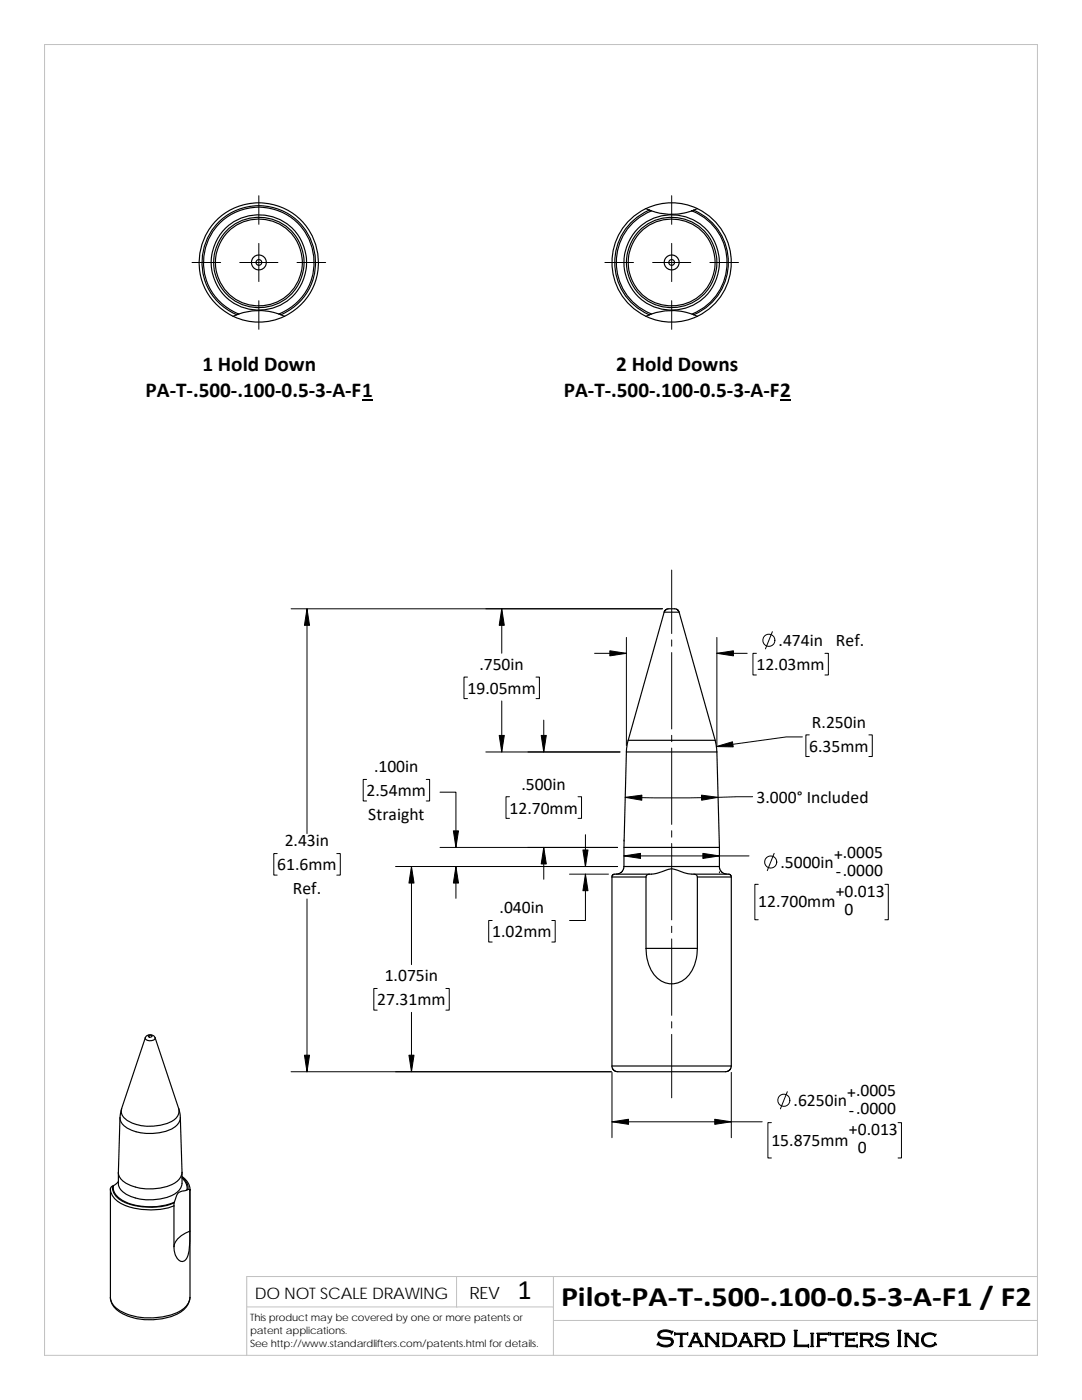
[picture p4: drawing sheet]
<svg xmlns="http://www.w3.org/2000/svg" width="216mm" height="279mm" viewBox="0 0 216 279" stroke-linecap="round" stroke-linejoin="round" font-family="sans-serif">
<path d="M8.9 8.9h198.1v261.6h-198.1zM91.1 254.8v6M110.4 254.8v15.7M207 254.8h-157.8v15.7M49.2 260.8h61.2M110.4 263.5h96.6" fill="none" stroke="#c0c0c0" stroke-width=".2"/>
<g fill="none" stroke="#000" stroke-width=".23">
<path d="M126.1 44.7a11.6 11.6 0 0 1 3.9-2.6 12.7 12.7 0 0 0 8.2 0 11.1 11.1 0 0 1 6.9 10.3 11.1 11.1 0 0 1-7.1 10.3 13.2 13.2 0 0 0-8.1-.1 11.1 11.1 0 0 1-3.8-17.9zM128.9 41.6a11.9 11.9 0 0 0-6.8 10.8 11.9 11.9 0 0 0 6.8 10.7M128.9 41.6l.7 .3a11.3 11.3 0 0 0-6.9 10.5 11.3 11.3 0 0 0 6.9 10.4M128.9 41.6a11.9 11.9 0 0 1 10.2 0M129.6 41.9l.4 .2M138.4 41.9a11.3 11.3 0 0 1 6.9 10.5 11.3 11.3 0 0 1-6.9 10.4M138.4 41.9l-.4 .2M139.1 41.6a11.9 11.9 0 0 1 6.8 10.8 11.9 11.9 0 0 1-6.8 10.7M139.1 41.6l-.7 .3M47.2 62.8a11.3 11.3 0 0 1-4.5-17.3 11.3 11.3 0 0 1 17.9 0 11.3 11.3 0 0 1-4.5 17.3M47.2 62.8l-.7 .3M47.6 62.7l-.4 .1"/>
<path d="M47.6 62.7a12 12 0 0 1 8.1 0M55.6 62.7a11 11 0 0 0 4.8-17 11 11 0 0 0-17.6 0 11 11 0 0 0 4.8 17M55.7 62.7l.4 .1M56.1 62.8l.7 .3a11.9 11.9 0 0 1-10.3 0M56.7 63.1a11.9 11.9 0 0 0 4.2-18.2 11.9 11.9 0 0 0-18.6 .1 11.9 11.9 0 0 0 4.2 18.1M129.6 62.8l-.7 .3M130 62.7l-.4 .1M138 62.7l.4 .1M138.4 62.8l.7 .3a12 12 0 0 1-10.2 0M132.5 122.2h3M132.5 122.2l-7.2 25.5M132.5 122.2l.4-.6 .6-.1h1.4l.4 .3 .2 .4"/>
<path d="M135.5 122.2l7.2 25.5h-17.4M125 150.1l-.5 22.8M125 150.1h18M125.3 147.7l-.3 2.4M142.7 147.7l.3 2.4M143 150.1l.6 19M122.1 175v37.7M122.1 175h6.8M124.5 172.9l-.1 .5-.3 .5-.5 .4-.6 .2M124.5 169.1h19.1M124.5 172.9h19.1M128.9 175a1.01 1.01 0 0 1 1.1-.5l1.1-.2 2.3-.8a3 3 0 0 1 2.5 .4 5.9 5.9 0 0 0 2.6 .6 .62 .62 0 0 1 .6 .5"/>
<path d="M128.9 175v14.3M129.6 174.5h-7.1l-.3 .1-.1 .4M138.4 174.5h7.1l.3 .1 .1 .4M139.1 175v14.3M139.1 175h6.8M143.6 169.1v3.8M143.6 172.9l.1 .6 .3 .6 .6 .3 .5 .1M145.9 175v37.7M128.9 189.3h10.2M128.9 189.3a7.5 7.5 0 0 0 2.9 6.4 4.5 4.5 0 0 0 6.5-2.4l.5-1.3 .3-1.4v-1.3M29 207.1a1.09 1.09 0 0 1 1-.6 1.09 1.09 0 0 1 .9 .6M29 207.1l-4.7 14.2a2.2 2.2 0 0 0 1.4 2.5 9.5 9.5 0 0 0 9.1-.4 2.04 2.04 0 0 0 .9-2.1"/>
<path d="M29.6 206.7l.5-.1 .2 .2-.5 .2-.2-.1zM30.9 207.1a1.21 1.21 0 0 1-1.6 .5l-.2-.2-.1-.3M30.9 207.1l4.8 14.2M122.1 212.7l.1 .5 .3 .4 .8 .3h21.5l.8-.4 .3-.8M122.1 212.7h23.8M22 237.4a3.7 3.7 0 0 0 2.8 3.1 14.5 14.5 0 0 0 9.9 .2M22.4 236.7l-.4 .5v21.8M22.4 236.7a3.2 3.2 0 0 0 2.3 3.2 12.5 12.5 0 0 0 10.1 .1v-.1M22.6 236.6l-.2 .1M23.6 235.8l-1 .8a2.61 2.61 0 0 0 1.6 2.8 12.5 12.5 0 0 0 10.6 .5 2.66 2.66 0 0 1 1.4-2.1l1.1-.3M23.6 234v2.2a3.6 3.6 0 0 0 2.9 2.7 11 11 0 0 0 8.4-.7 2.68 2.68 0 0 0 1.4-2v-2.2M24.3 221.3l-.3 1.8"/>
<path d="M35.7 221.3l.3 1.8M36 223.1a2.64 2.64 0 0 1-1.6 2.1 9.6 9.6 0 0 1-9.7-.5 2.15 2.15 0 0 1-.8-1.6M36 223.1l.3 10.9a2.95 2.95 0 0 1-2.2 2.5 10.1 10.1 0 0 1-9.6-.8 2.18 2.18 0 0 1-.9-1.7l.3-10.9M36.3 235l.5 .4a2.27 2.27 0 0 1 .7 2M36.3 235.1a2.44 2.44 0 0 1 1 2.4M36.3 234.8a3.1 3.1 0 0 1 1.6 2.8l-.2-.3-.4 .2M37.9 237.4v21.5M34.7 240.7v8.1M34.8 240.1l-.1 .6M35.8 246.9l1.1-.7 1-.5a11.1 11.1 0 0 1-.8 5.6 1.02 1.02 0 0 1-.9 .5 1.02 1.02 0 0 1-.9-.7 2.98 2.98 0 0 1 .5-4.2zM37.9 258.9a4.4 4.4 0 0 1-3.5 3.8 12.2 12.2 0 0 1-10.9-1.1 3.4 3.4 0 0 1-1.5-2.6M37.9 258.9a3.5 3.5 0 0 1-2.4 3 12.8 12.8 0 0 1-12.1-.7 3.1 3.1 0 0 1-1.4-2.2"/>
<circle cx="51.7" cy="52.4" r=".58"/>
<circle cx="51.7" cy="52.4" r="9.5"/>
<circle cx="51.7" cy="52.4" r="1.49"/>
<circle cx="51.7" cy="52.4" r="9"/>
<circle cx="51.7" cy="52.4" r="8.7"/>
<circle cx="134" cy="52.4" r="1.49"/>
<circle cx="134" cy="52.4" r="9"/>
<circle cx="134" cy="52.4" r=".57"/>
<circle cx="134" cy="52.4" r="8.7"/>
<circle cx="134" cy="52.4" r="9.5"/>
</g>
<path d="M72.2 79.9h2.2M155.7 79.9h2.1" fill="none" stroke="#000" stroke-width=".28"/>
<g fill="none" stroke="#000" stroke-width=".2">
<path d="M51.6 39.1v5.7M134 39.1v5.7M38.3 52.4h5.7M47.8 52.4h7.7M51.6 48.6v7.6M59.3 52.4h5.7M120.7 52.4h5.7M130.2 52.4h7.6M134 48.6v7.6M141.6 52.4h5.8M51.6 60v5.7M134 60v5.7"/>
<path d="M134 113.8v12.6M58.1 121.5h74.1M61.3 121.5v44.8M93.3 135.1h-.7v4.3h.7M100.1 121.5v8.9M100.1 139.9v10.2M107 135.1h.6v4.3h-.6M118.6 130.4h6.4M125 127.2v21.6M134 127.7v1.3M134 130.2v15.3M143 127.2v21.6"/>
<path d="M143 130.4h6.1M150.9 130.4h-.7v4.3h.7M154.1 126.1l-1.4 3.4M164.6 130.4h.7v4.3h-.7M73.2 155.6h-.7v4.3h.7M85 155.6h.7v4.3h-.7M87.8 158.1h3.2v11M96.9 150.1h26.8M101.7 159h-.7v4.3h.7M108.5 143.7v6.4M115.3 159h.7v4.3h-.7M134 146.7v1.3"/>
<path d="M134 149.3v15.2M150.2 159l-15 .2-10.4-.1M160.1 147.1h-3.2l-13.9 1.9M161.5 146.7h-.7v4.3h.7M173.4 146.7h.7v4.3h-.7M55.3 170.3h-.7v4.3h.7M61.3 179.4v34.5M67.2 170.3h.7v4.3h-.7M78.9 172.9h44.3M82.1 172.9v19.6M87.8 169.1h35.4M91 172.9v6.4"/>
<path d="M108.5 169.1v6.4M113.6 174.5h7.8M116.8 174.5v9.2h-3.2M116.8 166.6v6.3M124.5 170.8h25M124.5 167.6v.3M134 165.8v1.3M134 168.3v15.3M143.6 174v.2M151.3 176.5h-.7v7.1h.7M154.5 170.3l-1.4 3.5M176.6 176.5h.6v7.1h-.6"/>
<path d="M75.3 197.3h-.7v4.3h.7M89 197.3h.6v4.3h-.6M98.2 183.7h-.7v4.3h.7M110.1 183.7h.7v4.3h-.7M134 184.8v1.3M134 187.4v15.2M58.1 213.9h63.9M82.1 202v11.9M122.1 214v13.1M134 203.9v1.3M134 206.4v12.7M145.9 214v13.1"/>
<path d="M157.1 217.9l-1.4 3.4M122.1 223.9h30M153.9 224h-.7v7.1h.7M179.2 224h.7v7.1h-.7"/>
<circle cx="153.4" cy="127.8" r="1.21"/>
<circle cx="153.8" cy="172" r="1.21"/>
<circle cx="156.4" cy="219.6" r="1.21"/>
</g>
<g fill="#000" stroke="#000" stroke-width=".2">
<path d="M61.3 121.5l.5 3.3h-1.1z" fill-rule="evenodd"/>
<path d="M100.1 121.5l.5 3.3h-1z" fill-rule="evenodd"/>
<path d="M121.7 129.9l3.3 .5-3.3 .5z" fill-rule="evenodd"/>
<path d="M143 130.4l3.3-.5v1z" fill-rule="evenodd"/>
<path d="M99.6 146.8h1l-.5 3.3z" fill-rule="evenodd"/>
<path d="M108 146.8h1l-.5 3.3z" fill-rule="evenodd"/>
<path d="M124.8 159.1l3.3-.4v1z" fill-rule="evenodd"/>
<path d="M143 149l3.2-1 .1 1.1z" fill-rule="evenodd"/>
<path d="M140 158.7l3.3 .4-3.3 .6z" fill-rule="evenodd"/>
<path d="M82.1 172.9l.5 3.3h-1z" fill-rule="evenodd"/>
<path d="M90.5 165.8h1l-.5 3.3z" fill-rule="evenodd"/>
<path d="M91 172.9l.5 3.3h-1z" fill-rule="evenodd"/>
<path d="M108.5 169.1l.5 3.3h-1z" fill-rule="evenodd"/>
<path d="M116.8 174.5l.5 3.3h-1z" fill-rule="evenodd"/>
<path d="M116.3 169.6h1l-.5 3.3z" fill-rule="evenodd"/>
<path d="M124.5 170.8l3.3-.5v1z" fill-rule="evenodd"/>
<path d="M140.3 170.3l3.3 .5-3.3 .5z" fill-rule="evenodd"/>
<path d="M60.7 210.6h1.1l-.5 3.3z" fill-rule="evenodd"/>
<path d="M81.6 210.6h1l-.5 3.3z" fill-rule="evenodd"/>
<path d="M122.1 223.9l3.3-.5v1z" fill-rule="evenodd"/>
<path d="M142.6 223.4l3.3 .5-3.3 .5z" fill-rule="evenodd"/>
</g>
<g font-size="5.6">
<text x="103.3" y="259.2">1</text>
<text x="112" y="260.7">Pilot‐PA‐T‐.500‐.100‐0.5‐3‐A‐F1 / F2</text>
</g>
<text font-size="4.9" x="130.9" y="268.8">Standard Lifters Inc</text>
<g font-size="4.2">
<text x="40.4" y="74.1">1 Hold Down</text>
<text x="123" y="74.1">2 Hold Downs</text>
<text x="29.1" y="79.3">PA‐T‐.500‐.100‐0.5‐3‐A‐F1</text>
<text x="112.5" y="79.3">PA‐T‐.500‐.100‐0.5‐3‐A‐F2</text>
</g>
<g font-size="3.5">
<text x="155.4" y="129">.474in</text>
<text x="166.8" y="129">Ref.</text>
<text x="95.7" y="133.7">.750in</text>
<text x="150.9" y="133.8">12.03mm</text>
<text x="93.3" y="138.5">19.05mm</text>
<text x="162" y="145.3">R.250in</text>
<text x="74.6" y="154.1">.100in</text>
<text x="161.5" y="150">6.35mm</text>
<text x="73.2" y="158.9">2.54mm</text>
<text x="104" y="157.6">.500in</text>
<text x="151" y="160.2">3.000° Included</text>
<text x="73.5" y="163.7">Straight</text>
<text x="101.7" y="162.4">12.70mm</text>
<text x="55.3" y="173.7">61.6mm</text>
<text x="56.8" y="168.9">2.43in</text>
<text x="155.7" y="173.2">.5000in</text>
<text x="166.4" y="171.6">+.0005</text>
<text x="58.4" y="178.5">Ref.</text>
<text x="166.8" y="179.1">+0.013</text>
<text x="166.8" y="175.1">‐.0000</text>
<text x="99.7" y="182.3">.040in</text>
<text x="151.3" y="181.1">12.700mm</text>
<text x="168.5" y="182.6">0</text>
<text x="98.2" y="187">1.02mm</text>
<text x="76.8" y="195.9">1.075in</text>
<text x="75.3" y="200.6">27.31mm</text>
<text x="158.3" y="220.8">.6250in</text>
<text x="169.1" y="219.1">+.0005</text>
<text x="169.4" y="226.6">+0.013</text>
<text x="169.4" y="222.6">‐.0000</text>
<text x="153.9" y="228.6">15.875mm</text>
<text x="171.2" y="230.1">0</text>
</g>
<text font-size="3.4" x="93.7" y="259.2">REV</text>
<text font-size="3.2" x="50.8" y="259.3">DO NOT SCALE DRAWING</text>
<g font-size="2">
<text x="49.9" y="263.7">This product may be covered by one or more patents or</text>
<text x="49.9" y="266.2">patent applications.</text>
<text x="49.9" y="268.8">See http://www.standardlifters.com/patents.html for details.</text>
</g>
</svg>
